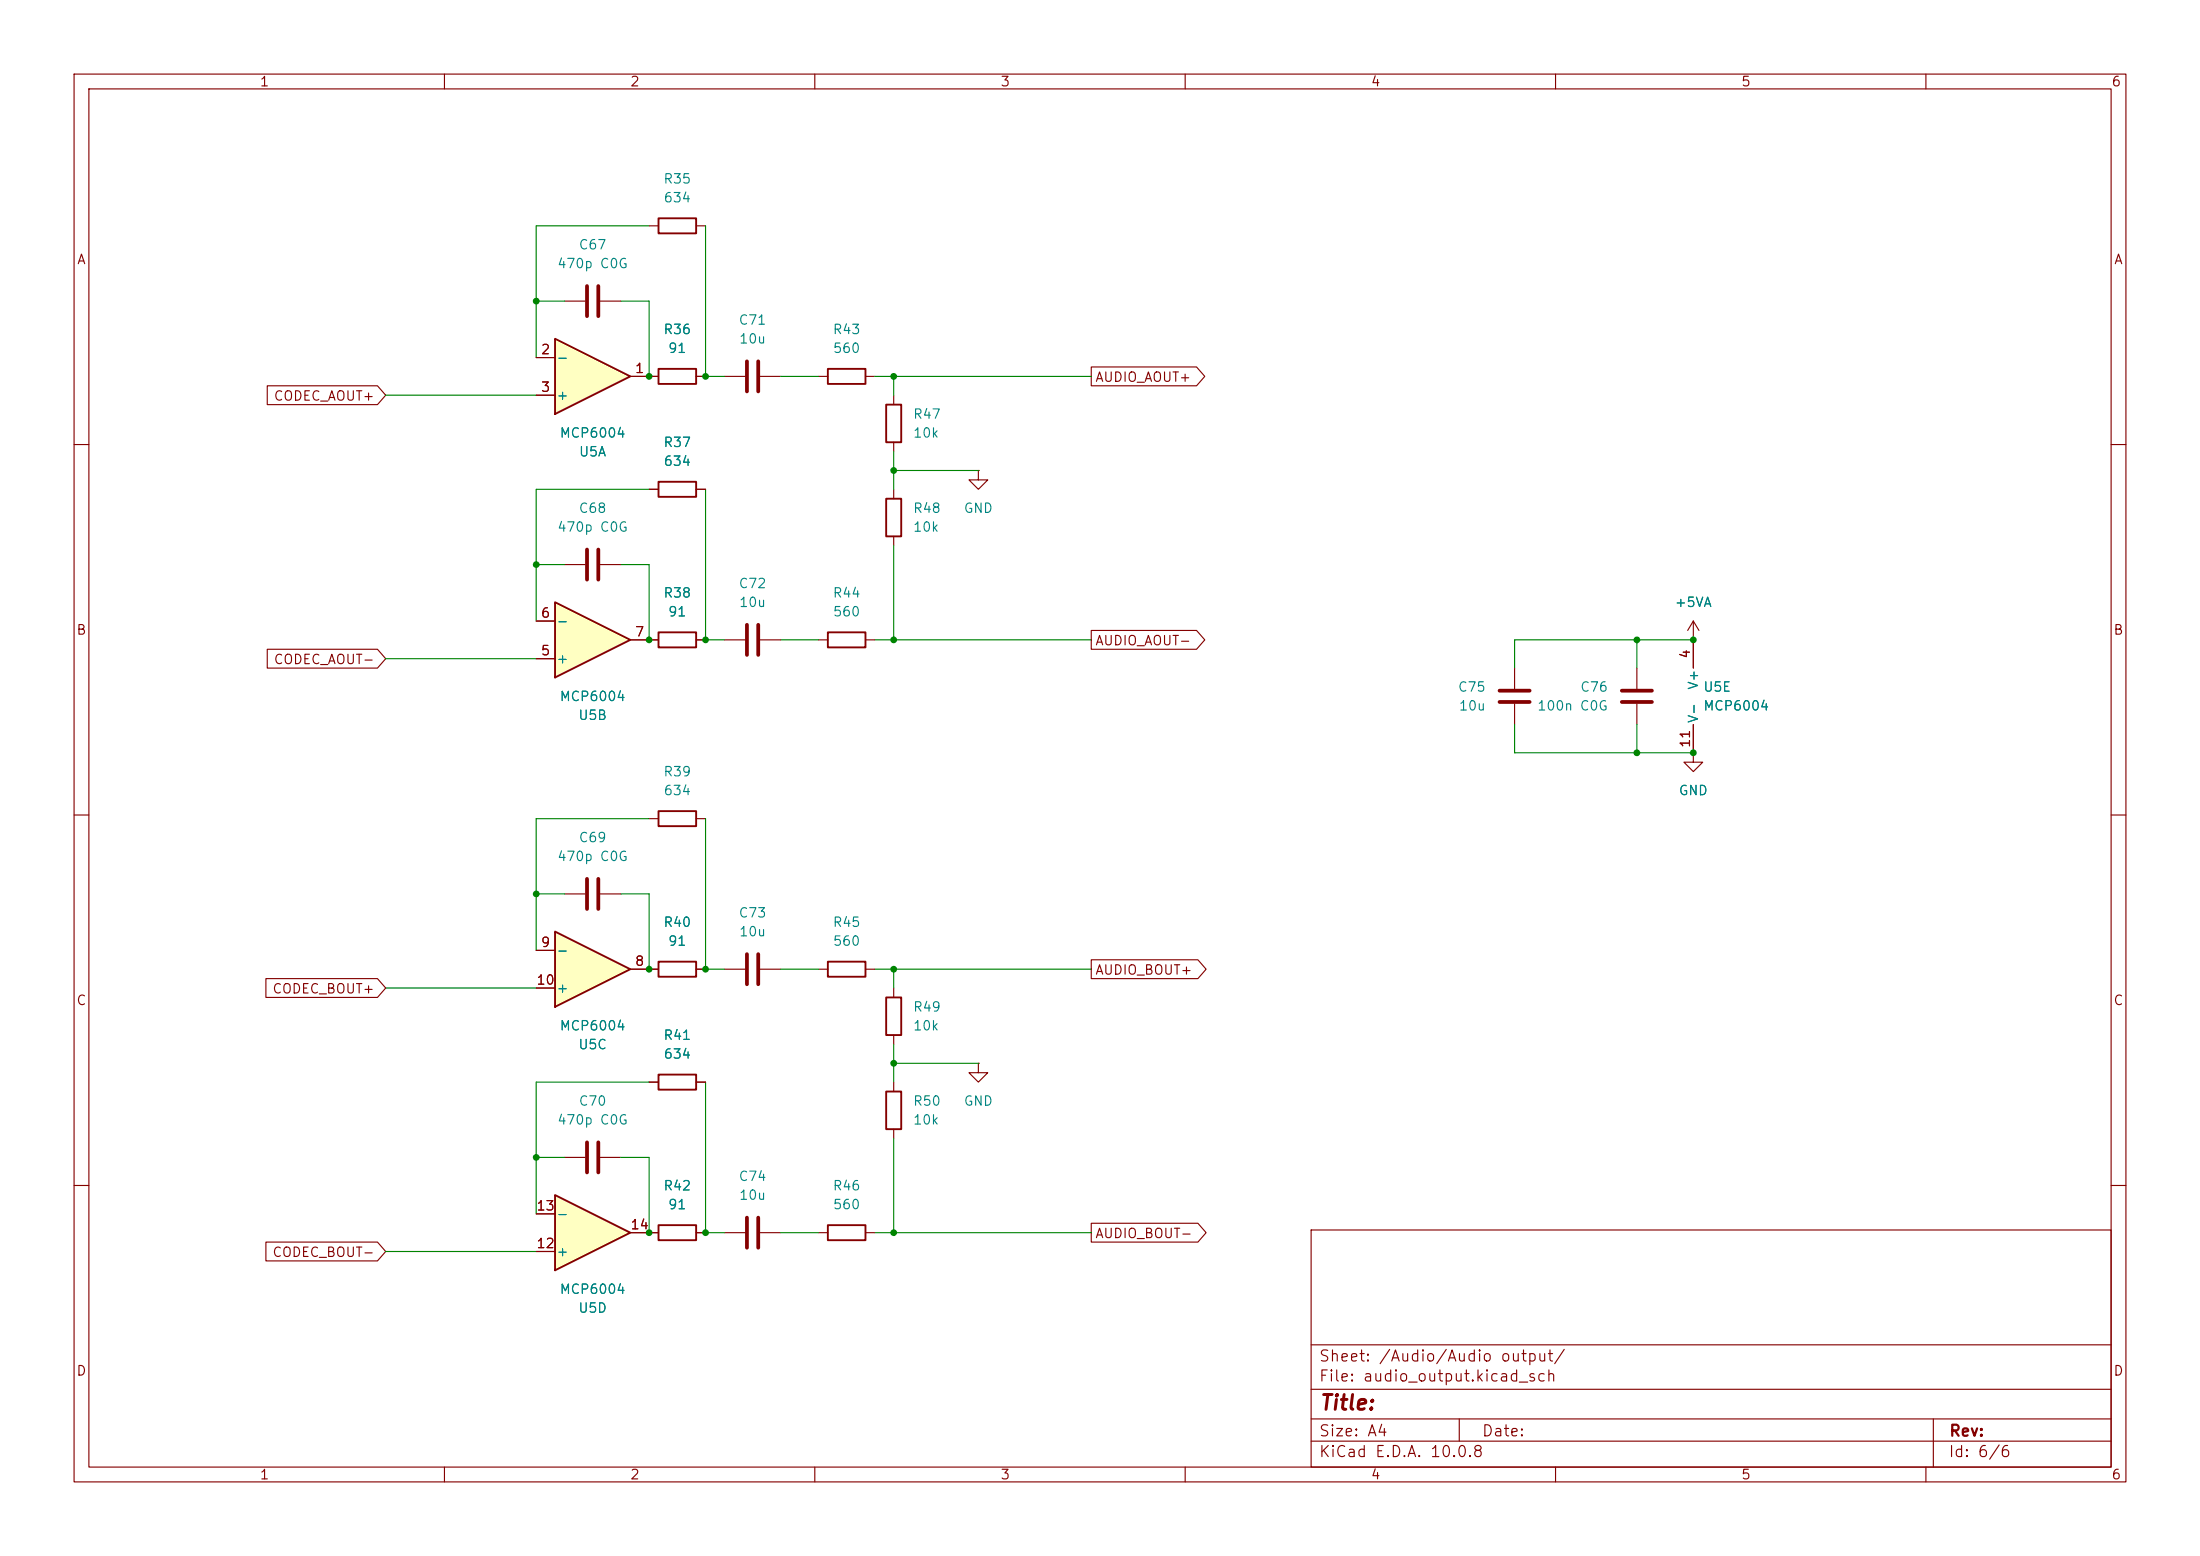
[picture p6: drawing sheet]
<svg xmlns="http://www.w3.org/2000/svg" width="297mm" height="210mm" viewBox="0 0 297 210" stroke-linecap="round" stroke-linejoin="round" font-family="sans-serif">
<path d="M0 0h297v210h-297z" fill="#fff" stroke="#fff" stroke-width=".14"/>
<g fill="none" stroke="#840000" stroke-width=".15">
<path d="M10 10h277v190h-277zM12 12h273v186h-273zM60 10v2M110 10v2M160 10v2M210 10v2M260 10v2M10 60h2M285 60h2M10 110h2M87.6 110.5h1.3M94 110.5h1.2"/>
<path d="M285 110h2M76.2 120.7h2.8M81 120.7h2.8M97.8 130.8h2.8M102.6 130.8h2.8M110.5 130.8h1.3M116.8 130.8h1.3M87.6 146.1h1.3M94 146.1h1.2M10 160h2M97.8 166.4h2.8M102.6 166.4h2.8"/>
<path d="M177 166h108v32h-108zM285 160h2M60 198v2M110 198v2M160 198v2M177 194.5h108M177 191.5h108M177 187.5h108M177 181.5h108M197 191.5v3M210 198v2M260 198v2"/>
<path d="M261 191.5v6.5"/>
</g>
<path d="M79.2 118.6v4.1M80.8 118.6v4.1M100.8 128.8v4M102.4 128.8v4M100.8 164.3v4.1M102.4 164.3v4.1" fill="none" stroke="#840000" stroke-width=".51"/>
<path d="M88.9 109.5h5.1v2h-5.1zM111.8 129.8h5v2h-5zM88.9 145h5.1v2.1h-5.1z" fill="none" stroke="#840000" stroke-width=".25"/>
<path d="M74.9 125.7l10.2 5.1-10.2 5.1z" fill="#ffffc2"/>
<path d="M119.6 67.3h2.1v5.1h-2.1zM74.9 125.7l10.2 5.1-10.2 5.1zM88.9 129.8h5.1v2h-5.1zM119.6 147.3h2.1v5.1h-2.1z" fill="none" stroke="#840000" stroke-width=".25"/>
<path d="M120.6 66v1.3M120.6 72.4v1.3M72.4 128.3h2.5M72.4 133.4h2.5M85.1 130.8h3.8M94 130.8h1.2M120.6 146.1v1.2M120.6 152.4v1.3M132.1 143.5v1.3h1.2l-1.2 1.3-1.3-1.3h1.3M132.1 143.5h.1" fill="none" stroke="#840000" stroke-width=".15"/>
<path d="M74.9 161.3l10.2 5.1-10.2 5.1z" fill="#ffffc2"/>
<path d="M88.9 29.5h5.1v2h-5.1zM88.9 49.8h5.1v2h-5.1zM119.6 134.6h2.1v5.1h-2.1zM74.9 161.3l10.2 5.1-10.2 5.1zM88.9 165.4h5.1v2h-5.1zM111.8 165.4h5v2h-5z" fill="none" stroke="#840000" stroke-width=".25"/>
<g fill="none" stroke="#840000" stroke-width=".15">
<path d="M87.6 30.5h1.3M94 30.5h1.2M87.6 50.8h1.3M94 50.8h1.2M120.6 133.4v1.2M120.6 139.7v1.3M76.2 156.2h2.8M81 156.2h2.8M72.4 168.9h2.5M72.4 163.8h2.5M85.1 166.4h3.8M94 166.4h1.2"/>
<path d="M110.5 166.4h1.3M116.8 166.4h1.3"/>
</g>
<path d="M79.2 154.2v4M80.8 154.2v4" fill="none" stroke="#840000" stroke-width=".51"/>
<path d="M74.9 81.3l10.2 5.1-10.2 5z" fill="#ffffc2"/>
<path d="M74.9 81.3l10.2 5.1-10.2 5z" fill="none" stroke="#840000" stroke-width=".25"/>
<path d="M76.2 40.6h2.8M81 40.6h2.8M72.4 88.9h2.5M72.4 83.8h2.5M85.1 86.4h2.5" fill="none" stroke="#840000" stroke-width=".15"/>
<path d="M79.2 38.6v4.1M80.8 38.6v4.1" fill="none" stroke="#840000" stroke-width=".51"/>
<path d="M74.9 45.7l10.2 5.1-10.2 5.1z" fill="#ffffc2"/>
<path d="M74.9 45.7l10.2 5.1-10.2 5.1zM111.8 49.8h5v2h-5zM119.6 54.6h2.1v5.1h-2.1zM88.9 65h5.1v2.1h-5.1zM88.9 85.3h5.1v2.1h-5.1zM111.8 85.3h5v2.1h-5z" fill="none" stroke="#840000" stroke-width=".25"/>
<g fill="none" stroke="#840000" stroke-width=".15">
<path d="M36.1 52.1h14.9l1.1 1.2-1.1 1.3h-14.9zM72.4 48.3h2.5M72.4 53.3h2.5M85.1 50.8h3.8M94 50.8h1.2M97.8 50.8h2.8M102.6 50.8h2.8M110.5 50.8h1.3M116.8 50.8h1.3M120.6 53.3v1.3M120.6 59.7v1.3M147.3 49.5h14.2l1.1 1.3-1.1 1.3h-14.2z"/>
<path d="M76.2 76.2h2.8M81 76.2h2.8M87.6 66h1.3M94 66h1.2M132.1 63.5v1.3h1.2l-1.2 1.2-1.3-1.2h1.3M132.1 63.5h.1M36.1 87.6h14.9l1.1 1.3-1.1 1.3h-14.9zM72.4 88.9h2.5M72.4 83.8h2.5M85.1 86.4h3.8M94 86.4h1.2M97.8 86.4h2.8"/>
<path d="M102.6 86.4h2.8M110.5 86.4h1.3M116.8 86.4h1.3M147.3 85.1h14.2l1.1 1.3-1.1 1.2h-14.2zM204.5 90.2v2.8M204.5 95v2.8M221 90.2v2.8M221 95v2.8M228.6 86.4h.1M228.6 83.8v6.4M228.6 97.8v3.8M228.6 83.8l-.8 1.3"/>
<path d="M228.6 83.8l.8 1.3M228.6 101.6v1.3h1.3l-1.3 1.2-1.3-1.2h1.3M228.6 101.6h.1M35.9 132.1h15.1l1.1 1.3-1.1 1.2h-15.1zM72.4 128.3h2.5M72.4 133.4h2.5M85.1 130.8h3.8M94 130.8h1.2M147.3 129.5h14.4l1.1 1.3-1.1 1.3h-14.4zM87.6 146.1h1.3M94 146.1h1.2M35.9 167.6h15.1l1.1 1.3-1.1 1.3h-15.1z"/>
<path d="M72.4 168.9h2.5M72.4 163.8h2.5M85.1 166.4h3.8M94 166.4h1.2M147.3 165.1h14.4l1.1 1.3-1.1 1.2h-14.4z"/>
</g>
<path d="M100.8 48.8v4M102.4 48.8v4M79.2 74.2v4M80.8 74.2v4M100.8 84.3v4.1M102.4 84.3v4.1M202.4 93.2h4.1M202.4 94.7h4.1M218.9 93.2h4.1M218.9 94.7h4.1" fill="none" stroke="#840000" stroke-width=".51"/>
<g fill="none" stroke="#008400" stroke-width=".15">
<path d="M87.6 30.5h-15.2v17.8M95.2 30.5v20.3h2.6M52.1 53.3h20.3M72.4 40.6h3.8M83.8 40.6h3.8v10.2M105.4 50.8h5.1M118.1 50.8h29.2M120.6 50.8v2.5M72.4 76.2h3.8M83.8 76.2h3.8v10.2M87.6 66h-15.2v17.8M95.2 66v20.4h2.6"/>
<path d="M120.6 61v5M120.6 73.7v12.7M120.6 63.5h11.5M52.1 88.9h20.3M105.4 86.4h5.1M118.1 86.4h29.2M204.5 97.8v3.8h24.1M221 86.4v3.8M221 97.8v3.8M228.6 86.4h-24.1v3.8M87.6 110.5h-15.2v17.8M95.2 110.5v20.3h2.6"/>
<path d="M52.1 133.4h20.3M72.4 120.7h3.8M83.8 120.7h3.8v10.1M105.4 130.8h5.1M118.1 130.8h29.2M120.6 130.8v2.6M72.4 156.2h3.8M83.8 156.2h3.8v10.2M87.6 146.1h-15.2v17.7M95.2 146.1v20.3h2.6M120.6 141v5.1M120.6 153.7v12.7"/>
<path d="M120.6 143.5h11.5M52.1 168.9h20.3M105.4 166.4h5.1M118.1 166.4h29.2"/>
</g>
<g fill="#008400">
<circle cx="120.6" cy="63.5" r=".46"/>
<circle cx="120.6" cy="86.4" r=".46"/>
<circle cx="95.2" cy="166.4" r=".46"/>
<circle cx="87.6" cy="166.4" r=".46"/>
<circle cx="120.6" cy="166.4" r=".46"/>
<circle cx="120.6" cy="130.8" r=".46"/>
<circle cx="95.2" cy="86.4" r=".46"/>
<circle cx="87.6" cy="130.8" r=".46"/>
<circle cx="95.2" cy="130.8" r=".46"/>
<circle cx="72.4" cy="156.2" r=".46"/>
<circle cx="72.4" cy="120.7" r=".46"/>
<circle cx="87.6" cy="50.8" r=".46"/>
<circle cx="95.2" cy="50.8" r=".46"/>
<circle cx="87.6" cy="86.4" r=".46"/>
<circle cx="72.4" cy="40.6" r=".46"/>
<circle cx="72.4" cy="76.2" r=".46"/>
<circle cx="120.6" cy="50.8" r=".46"/>
<circle cx="120.6" cy="143.5" r=".46"/>
<circle cx="221" cy="101.6" r=".46"/>
<circle cx="228.6" cy="86.4" r=".46"/>
<circle cx="228.6" cy="101.6" r=".46"/>
<circle cx="221" cy="86.4" r=".46"/>
</g>
<text font-size="2" fill="#840000" x="178" y="190.8">Title:</text>
<g font-size="1.5" fill="#840000">
<text x="178" y="184.1">Sheet: /Audio/Audio output/</text>
<text x="178" y="186.8">File: audio_output.kicad_sch</text>
<text x="178" y="197">KiCad E.D.A. 10.0.8</text>
<text x="178" y="194.2">Size: A4</text>
<text x="200" y="194.2">Date:</text>
<text x="263" y="197">Id: 6/6</text>
<text x="263" y="194.2">Rev:</text>
</g>
<g font-size="1.3" fill="#840000">
<text x="35" y="12">1</text>
<text x="85" y="12">2</text>
<text x="135" y="12">3</text>
<text x="185" y="12">4</text>
<text x="235" y="12">5</text>
<text x="285" y="12">6</text>
<text x="10.3" y="36">A</text>
<text x="285.3" y="36">A</text>
<text x="72.9" y="48.1">2</text>
<text x="72.9" y="53.2">3</text>
<text x="85.6" y="50.7">1</text>
<text x="147.8" y="51.9">AUDIO_AOUT+</text>
<text x="36.9" y="54.4">CODEC_AOUT+</text>
<text x="72.9" y="83.7">6</text>
<text x="10.2" y="86">B</text>
<text x="36.9" y="90">CODEC_AOUT-</text>
<text x="72.9" y="88.8">5</text>
<text x="85.6" y="86.2">7</text>
<text x="147.8" y="87.4">AUDIO_AOUT-</text>
<text x="228.5" y="89" transform="rotate(-90 228.5 89)">4</text>
<text x="285.2" y="86">B</text>
<text x="228.5" y="101" transform="rotate(-90 228.5 101)">11</text>
<text x="72.9" y="128.1">9</text>
<text x="85.6" y="130.7">8</text>
<text x="147.8" y="131.9">AUDIO_BOUT+</text>
<text x="10.2" y="136">C</text>
<text x="36.7" y="134.4">CODEC_BOUT+</text>
<text x="72.3" y="133.2">10</text>
<text x="285.2" y="136">C</text>
<text x="72.3" y="163.7">13</text>
<text x="85" y="166.2">14</text>
<text x="147.8" y="167.4">AUDIO_BOUT-</text>
<text x="36.7" y="170">CODEC_BOUT-</text>
<text x="72.3" y="168.8">12</text>
<text x="10.2" y="186">D</text>
<text x="285.2" y="186">D</text>
<text x="35" y="200">1</text>
<text x="85" y="200">2</text>
<text x="135" y="200">3</text>
<text x="185" y="200">4</text>
<text x="235" y="200">5</text>
<text x="285" y="200">6</text>
</g>
<g font-size="1.3" fill="#008484">
<text x="89.5" y="25.1">R35</text>
<text x="89.5" y="27.6">634</text>
<text x="78" y="34">C67</text>
<text x="75.1" y="36.5">470p C0G</text>
<text x="89.5" y="45.4">R36</text>
<text x="90.1" y="48">91</text>
<text x="99.6" y="44.1">C71</text>
<text x="99.7" y="46.7">10u</text>
<text x="112.3" y="45.4">R43</text>
<text x="112.4" y="48">560</text>
<text x="75" y="49.2">-</text>
<text x="75" y="54.3">+</text>
<text x="75.5" y="59.4">MCP6004</text>
<text x="123.2" y="56.8">R47</text>
<text x="123.2" y="59.4">10k</text>
<text x="78.1" y="61.9">U5A</text>
<text x="89.5" y="60.7">R37</text>
<text x="89.5" y="63.2">634</text>
<text x="78" y="69.5">C68</text>
<text x="123.2" y="69.5">R48</text>
<text x="130" y="69.5">GND</text>
<text x="75.1" y="72.1">470p C0G</text>
<text x="123.2" y="72.1">10k</text>
<text x="89.5" y="81">R38</text>
<text x="90.1" y="83.5">91</text>
<text x="99.6" y="79.7">C72</text>
<text x="99.7" y="82.2">10u</text>
<text x="112.3" y="81">R44</text>
<text x="112.4" y="83.5">560</text>
<text x="226" y="82.2">+5VA</text>
<text x="75" y="89.9">+</text>
<text x="75" y="84.8">-</text>
<text x="75.5" y="94.9">MCP6004</text>
<text x="196.7" y="93.7">C75</text>
<text x="213.2" y="93.7">C76</text>
<text x="229.6" y="93.2" transform="rotate(-90 229.6 93.2)">V+</text>
<text x="229.9" y="93.7">U5E</text>
<text x="78" y="97.5">U5B</text>
<text x="196.9" y="96.2">10u</text>
<text x="207.4" y="96.2">100n C0G</text>
<text x="229.6" y="97.7" transform="rotate(-90 229.6 97.7)">V-</text>
<text x="229.9" y="96.2">MCP6004</text>
<text x="89.5" y="105.1">R39</text>
<text x="89.5" y="107.6">634</text>
<text x="226.5" y="107.6">GND</text>
<text x="78" y="114">C69</text>
<text x="75.1" y="116.5">470p C0G</text>
<text x="89.5" y="125.4">R40</text>
<text x="99.6" y="124.2">C73</text>
<text x="112.3" y="125.4">R45</text>
<text x="75" y="129.2">-</text>
<text x="90.1" y="128">91</text>
<text x="99.7" y="126.7">10u</text>
<text x="112.4" y="128">560</text>
<text x="75" y="134.3">+</text>
<text x="123.2" y="136.9">R49</text>
<text x="75.5" y="139.4">MCP6004</text>
<text x="78" y="141.9">U5C</text>
<text x="89.5" y="140.7">R41</text>
<text x="89.5" y="143.2">634</text>
<text x="123.2" y="139.4">10k</text>
<text x="78" y="149.6">C70</text>
<text x="123.2" y="149.6">R50</text>
<text x="130" y="149.6">GND</text>
<text x="75.1" y="152.1">470p C0G</text>
<text x="123.2" y="152.1">10k</text>
<text x="89.5" y="161">R42</text>
<text x="99.6" y="159.7">C74</text>
<text x="112.3" y="161">R46</text>
<text x="75" y="164.8">-</text>
<text x="90.1" y="163.5">91</text>
<text x="99.7" y="162.3">10u</text>
<text x="112.4" y="163.5">560</text>
<text x="75" y="169.9">+</text>
<text x="75.5" y="175">MCP6004</text>
<text x="78" y="177.5">U5D</text>
</g>
</svg>
